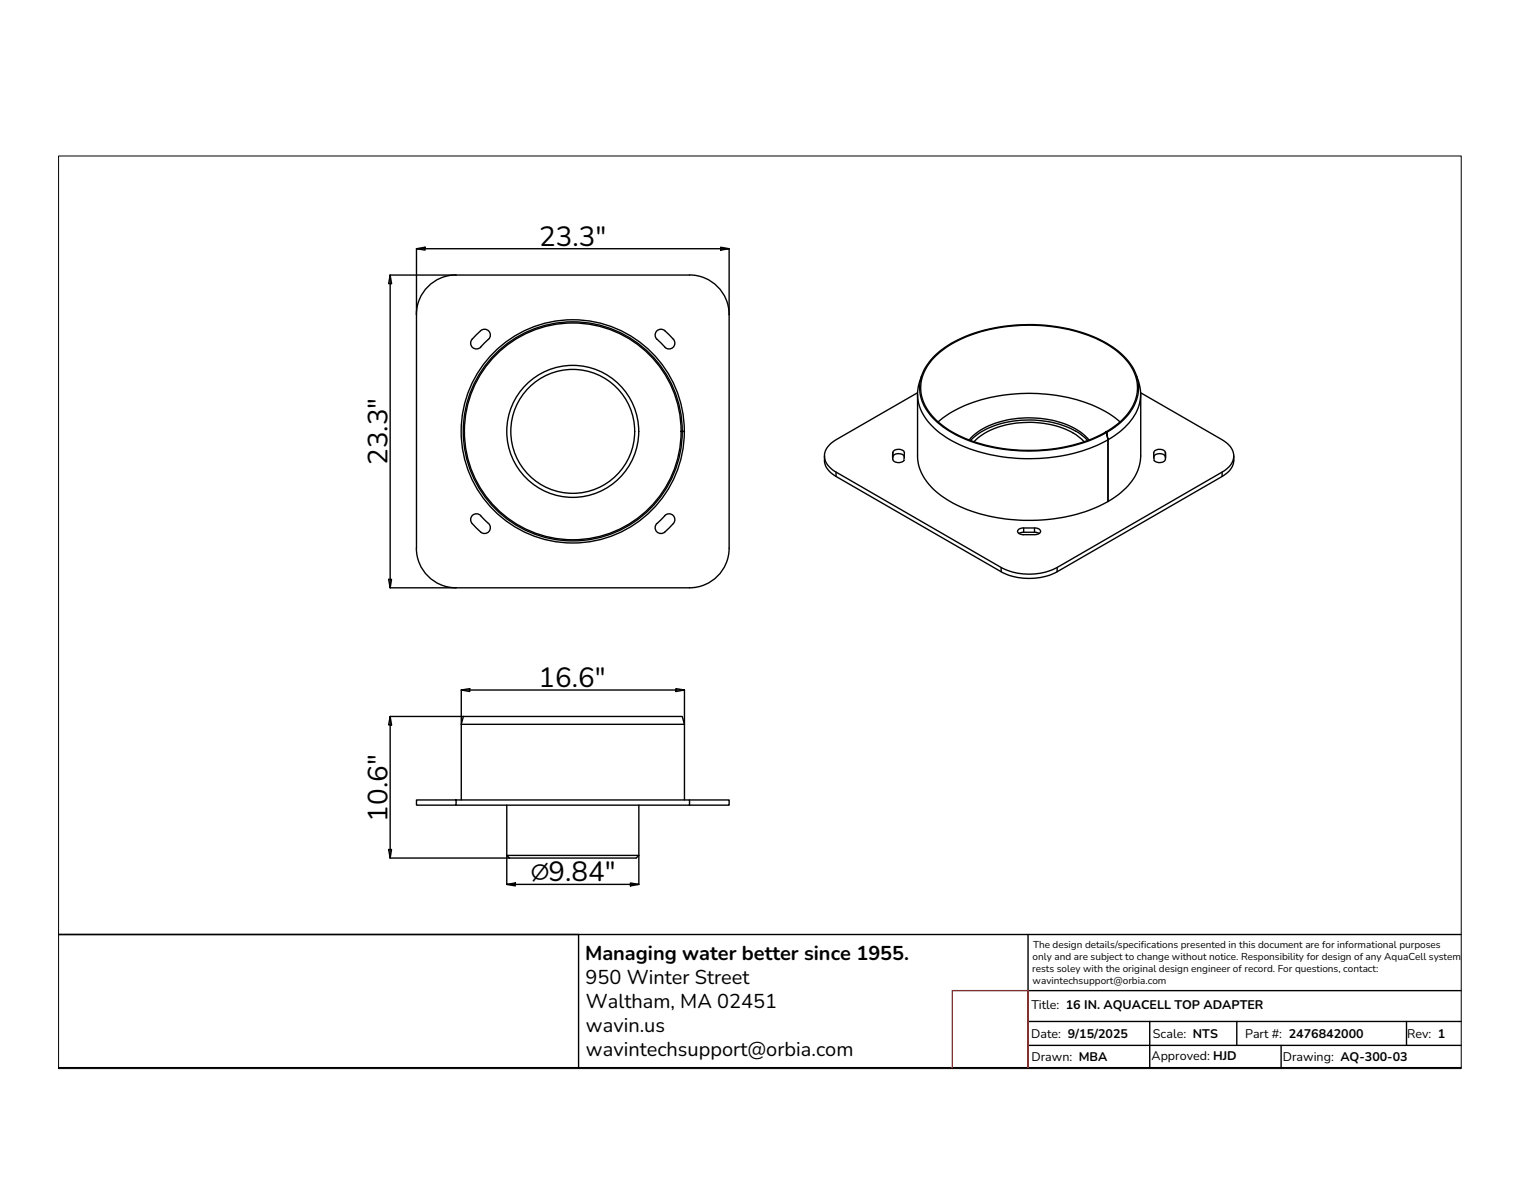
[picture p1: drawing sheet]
<svg xmlns="http://www.w3.org/2000/svg" width="279mm" height="216mm" viewBox="0 0 279 216" stroke-linecap="round" stroke-linejoin="round" font-family="sans-serif">
<!-- layer: DEFAULT -->
<path d="M10.8 171.3h257.1M188.5 171.3v24.4M10.8 195.7h257.1M188.5 191.6h79.4M188.5 181.6h79.4M188.5 187.2h79.4M210.8 187.2v8.5M226.7 187.2v4.4M234.9 191.6v4.1M257.9 187.2v4.4" fill="none" stroke="#000" stroke-width=".25"/>
<!-- layer: Heath Edit -->
<path d="M10.8 171.3h95.3v24.5" fill="none" stroke="#000" stroke-width=".25"/>
<path d="M174.6 195.8v-14.2h13.9v14.2" fill="none" stroke="#f00" stroke-width=".25"/>
<!-- layer: 0 -->
<g fill="none" stroke="#000" stroke-width=".25">
<path d="M76.4 57.7v42.8M83.6 50.4a7.3 7.3 0 0 0-7.3 7.3M83.6 50.4h42.8M126.4 50.4a7.3 7.3 0 0 1 7.3 7.3v42.8a7.3 7.3 0 0 1-7.3 7.2h-42.8a7.3 7.3 0 0 1-7.3-7.2M87.5 61.2l.3-.3a1.12 1.12 0 0 1 1.8-.2 1.12 1.12 0 0 1-.4 1.8l-.8 .8a1.12 1.12 0 0 1-1.8 .4 1.12 1.12 0 0 1 .3-1.9zM120.4 60.7a1.16 1.16 0 0 1 1.8 .2l.9 .9a1.12 1.12 0 0 1 .3 1.9 1.12 1.12 0 0 1-1.8-.4l-.8-.8a1.14 1.14 0 0 1-.4-1.8zM124.9 79.1h.6zM168.2 72l-14.9 8.6a3.4 3.4 0 0 0-2.1 3.6 4 4 0 0 0 2.1 2.3l30.2 17.5a11.3 11.3 0 0 0 10.3 0l30.3-17.5a3.3 3.3 0 0 0 2-3.5 3.9 3.9 0 0 0-2-2.4l-15-8.6M168.2 72.3v11.3a9.5 9.5 0 0 0 4.9 7.6 29.7 29.7 0 0 0 18.7 4 24.7 24.7 0 0 0 14.2-5.4 8.6 8.6 0 0 0 3.1-6.2v-11.3M169 68.9a8 8 0 0 0 2.4 9.6 24.3 24.3 0 0 0 14.2 5.4 30.8 30.8 0 0 0 17.5-3.3l-.2-1.3a31.2 31.2 0 0 1-20.8 2.7 20.5 20.5 0 0 1-11.5-5.8 7.5 7.5 0 0 1 .4-10.6 22.2 22.2 0 0 1 12.7-5.7 31.1 31.1 0 0 1 19.1 3 10.8 10.8 0 0 1 5.9 7.2 8.4 8.4 0 0 1-3.7 7.7l-2.1 1.5 .2 1.3a10.9 10.9 0 0 0 5.9-7.3 7.8 7.8 0 0 0-.6-4.4M171.2 65.6a22.2 22.2 0 0 1 13.4-5.7 30.1 30.1 0 0 1 18.7 3.4 9.9 9.9 0 0 1 5.2 7.3 9.1 9.1 0 0 1-4.7 7.9l-1.1 .7 .2 .1-.2-.1a31.4 31.4 0 0 1-22.8 2.2 17.1 17.1 0 0 1-9.8-6.2 7.3 7.3 0 0 1 1.1-9.6zM172 77.3a24.8 24.8 0 0 1 15-5.2 28 28 0 0 1 17.4 4.4l.9 .8"/>
<path d="M86.6 94.4a1.14 1.14 0 0 1 1.8 .4l.8 .9a1.12 1.12 0 0 1 .4 1.8 1.12 1.12 0 0 1-1.8-.3l-.9-.9a1.16 1.16 0 0 1-.3-1.9zM121.9 94.5a1.11 1.11 0 0 1 1.7 .1 1.11 1.11 0 0 1-.5 1.7l-.9 .9a1.12 1.12 0 0 1-1.8 .3 1.12 1.12 0 0 1 .4-1.8zM151.2 83.6a3.6 3.6 0 0 0 2.1 3.7M153.3 86.5v.8l30.2 17.5M163.7 82.9v.3a1.21 1.21 0 0 0 .5 1.5 1.21 1.21 0 0 0 1.5-.2l.1-.3M165.8 83.6a1.29 1.29 0 0 0-2.1 .1M165.8 83.6v.7M165.8 83a1.21 1.21 0 0 0-2.1-.1v1.1M165.8 83v1.1M177.7 80.6a12.6 12.6 0 0 1 8.3-3.8 17.2 17.2 0 0 1 12.5 2.7l1.2 1.1M178.6 81a13.6 13.6 0 0 1 9.7-3.6 14.7 14.7 0 0 1 10.1 3.2l.4 .4M186.7 97.1l.8-.3h2.2a.75 .75 0 0 1 .7 .1 .75 .75 0 0 1 .3 .7l-.7 .4h-2.4a.74 .74 0 0 1-1-.8z"/>
<path d="M187.7 97.6l-.9 .2M187.7 96.8v.8h2M189.7 97.6l.8 .2M189.7 96.8v.8M199.4 80.7a14.3 14.3 0 0 0-9.6-3.7 16.2 16.2 0 0 0-11.5 3.3l-.4 .4M203.1 80.6v11.3M211.5 83v1.1M211.5 83a1.23 1.23 0 0 1 2.2-.1v1.1M211.5 83.6a1.31 1.31 0 0 1 2.2 .1M211.5 83.6v.7M213.7 82.9v.3a1.21 1.21 0 0 1-.5 1.5 1.21 1.21 0 0 1-1.5-.2l-.2-.3M224.1 86.5v.8l-30.3 17.5"/>
<path d="M226.2 83.6a3.6 3.6 0 0 1-2.1 3.7M183.5 104v.8a11.3 11.3 0 0 0 10.3 0v-.8M84.6 132.8h40.9M76.4 146.6h7.2v1h-7.2zM83.6 146.6h42.8v1h-42.8M84.6 146.6v-13.8l.3-1.5h40.2l.4 1.5v13.8M92.9 147.6v9.2M92.9 156.8h24.2M117.1 147.6v9.2l-.5 .5h-23.2l-.5-.5M126.4 146.6h7.3v1h-7.3"/>
<circle cx="105" cy="79.1" r="20.5"/>
<circle cx="105" cy="79.1" r="20.1"/>
<circle cx="105" cy="79.1" r="19.9"/>
<circle cx="105" cy="79.1" r="12.1"/>
<circle cx="105" cy="79.1" r="11.4"/>
</g>
<!-- layer: DIMENSION -->
<g fill="none" stroke="#000" stroke-width=".25">
<path d="M71.5 50.4l.3 1.6h-.5zM76.4 45.6l1.5-.3v.5zM76.4 57.7v-12.1h57.3v12.1M83.6 50.4h-12.1v57.3h12.1M132.1 45.3l1.6 .3-1.6 .2zM71.3 106.2h.5l-.3 1.5zM71.5 131.3l.3 1.6h-.5zM84.6 126.5l1.5-.3v.5zM84.6 132.7v-6.2h40.9v6.2M84.9 131.3h-13.4v26h21.9M123.9 126.2l1.6 .3-1.6 .2zM71.3 155.7h.5l-.3 1.6z"/>
<path d="M92.9 156.8v5.3h24.2v-5.3M92.9 162.1l1.6-.3v.6zM115.6 161.8l1.5 .3-1.5 .3z"/>
</g>
<!-- layer: 0 -->
<path d="M165.8 84.2h.1M211.5 84.2h.1" fill="none" stroke="#808080" stroke-width=".25"/>
<path d="M10.7 28.6h257.2v167.2h-257.2z" fill="none" stroke="#000" stroke-width=".18"/>
<g font-size="5.1">
<text x="98.9" y="45.1">23.3&quot;</text>
<text x="71" y="85.2" transform="rotate(-90 71 85.2)">23.3&quot;</text>
<text x="98.7" y="126">16.6&quot;</text>
<text x="71" y="150.6" transform="rotate(-90 71 150.6)">10.6&quot;</text>
<text x="97.5" y="161.5">∅9.84&quot;</text>
</g>
<g font-size="3.7">
<text x="107.3" y="176">Managing water better since 1955.</text>
<text x="107.4" y="180.4">950 Winter Street</text>
<text x="107.4" y="184.8">Waltham, MA 02451</text>
<text x="107.4" y="189.1">wavin.us</text>
<text x="107.4" y="193.5">wavintechsupport@orbia.com</text>
</g>
<g font-size="2.3">
<text x="189.1" y="184.9">Title: 16 IN. AQUACELL TOP ADAPTER</text>
<text x="189.1" y="190.3">Date: 9/15/2025</text>
<text x="211.4" y="190.2">Scale: NTS</text>
<text x="228.3" y="190.2">Part #: 2476842000</text>
<text x="258" y="190.3">Rev: 1</text>
<text x="189.1" y="194.4">Drawn: MBA</text>
<text x="211.1" y="194.2">Approved: HJD</text>
<text x="235.2" y="194.4">Drawing: AQ-300-03</text>
</g>
<g font-size="1.8">
<text x="189.4" y="173.8">The design details/specifications presented in this document are for informational purposes</text>
<text x="189.2" y="178.1">rests soley with the original design engineer of record. For questions, contact:</text>
<text x="189.3" y="176">only and are subject to change without notice. Responsibility for design of any AquaCell system</text>
<text x="189.3" y="180.3">wavintechsupport@orbia.com</text>
</g>
</svg>
